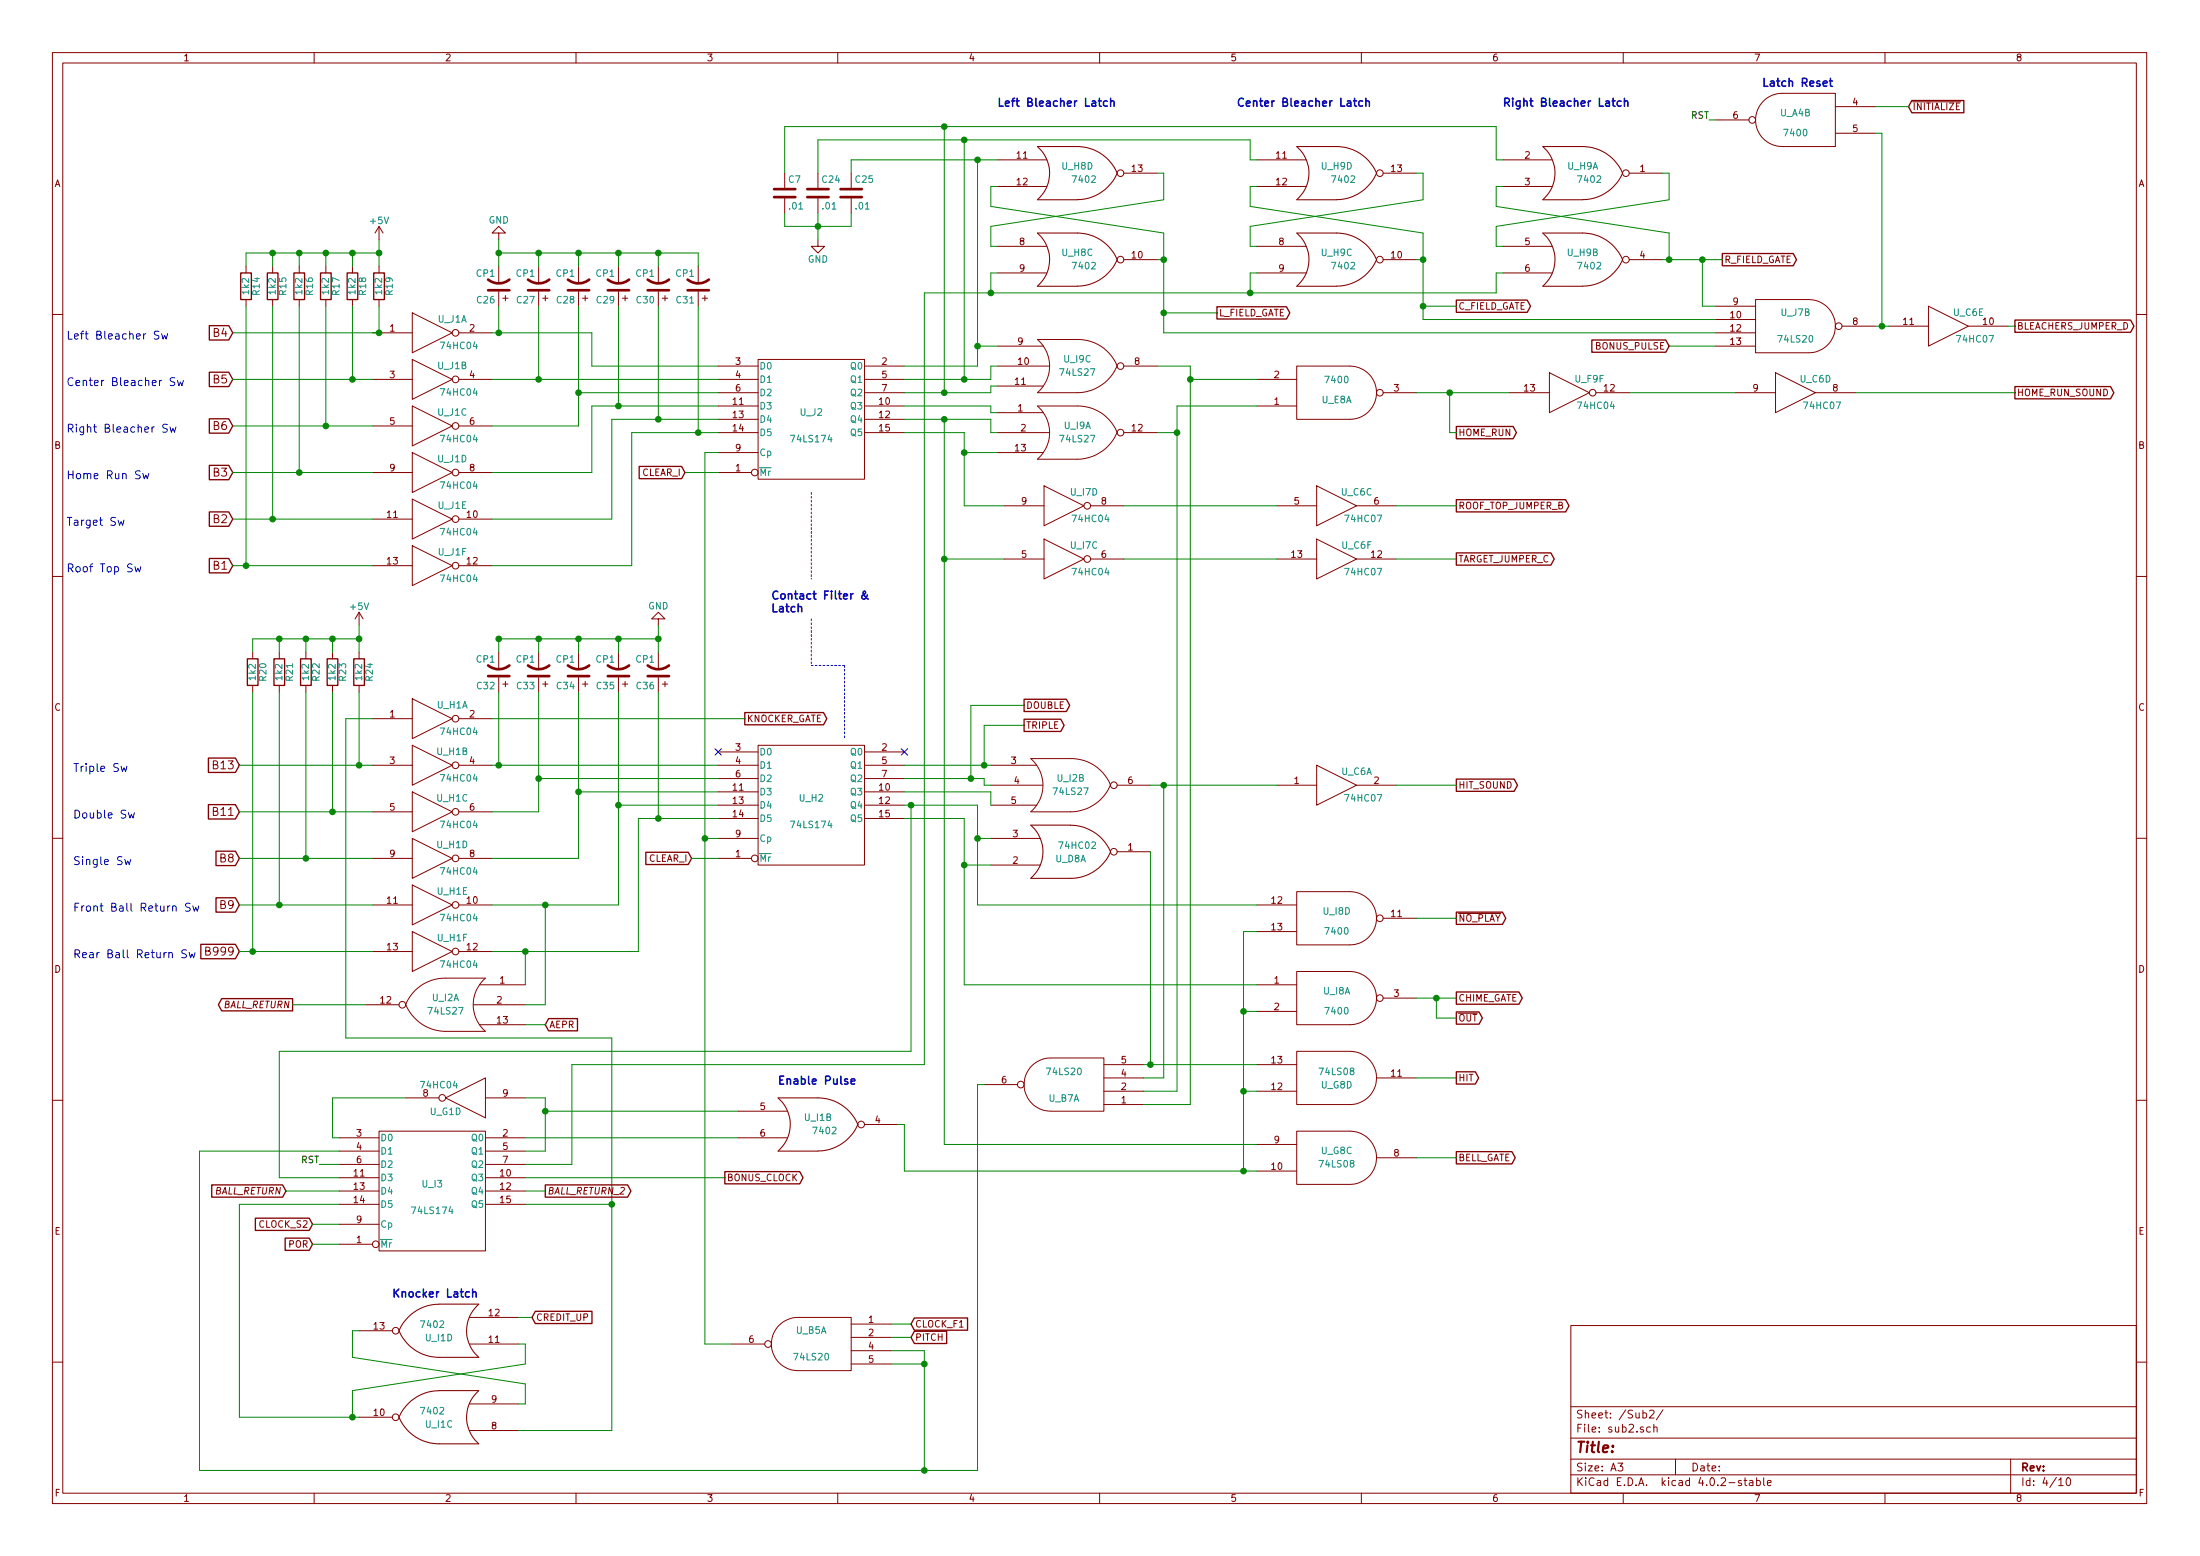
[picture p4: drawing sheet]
EESchema Schematic File Version 2
LIBS:power
LIBS:device
LIBS:transistors
LIBS:conn
LIBS:linear
LIBS:regul
LIBS:74xx
LIBS:cmos4000
LIBS:adc-dac
LIBS:memory
LIBS:xilinx
LIBS:microcontrollers
LIBS:dsp
LIBS:microchip
LIBS:analog_switches
LIBS:motorola
LIBS:texas
LIBS:intel
LIBS:audio
LIBS:interface
LIBS:digital-audio
LIBS:philips
LIBS:display
LIBS:cypress
LIBS:siliconi
LIBS:opto
LIBS:atmel
LIBS:contrib
LIBS:valves
LIBS:BigLogic
LIBS:Logic-cache
EELAYER 25 0
EELAYER END
$Descr A3 16535 11693
encoding utf-8
Sheet 4 10
Title ""
Date ""
Rev ""
Comp ""
Comment1 ""
Comment2 ""
Comment3 ""
Comment4 ""
$EndDescr
$Comp
L 74HC04 U_J1
U 1 1
P 3250 2500
F 0 "U_J1" H 3400 2600 50  0000 C CNN
F 1 "74HC04" H 3450 2400 50  0000 C CNN
F 2 "" H 3250 2500 50  0001 C CNN
F 3 "" H 3250 2500 50  0000 C CNN
	1    3250 2500
	1    0    0    -1  
$EndComp
$Comp
L 74HC04 U_J1
U 2 1
P 3250 2850
F 0 "U_J1" H 3400 2950 50  0000 C CNN
F 1 "74HC04" H 3450 2750 50  0000 C CNN
F 2 "" H 3250 2850 50  0001 C CNN
F 3 "" H 3250 2850 50  0000 C CNN
	2    3250 2850
	1    0    0    -1  
$EndComp
$Comp
L 74HC04 U_J1
U 3 1
P 3250 3200
F 0 "U_J1" H 3400 3300 50  0000 C CNN
F 1 "74HC04" H 3450 3100 50  0000 C CNN
F 2 "" H 3250 3200 50  0001 C CNN
F 3 "" H 3250 3200 50  0000 C CNN
	3    3250 3200
	1    0    0    -1  
$EndComp
$Comp
L 74HC04 U_J1
U 4 1
P 3250 3550
F 0 "U_J1" H 3400 3650 50  0000 C CNN
F 1 "74HC04" H 3450 3450 50  0000 C CNN
F 2 "" H 3250 3550 50  0001 C CNN
F 3 "" H 3250 3550 50  0000 C CNN
	4    3250 3550
	1    0    0    -1  
$EndComp
$Comp
L 74HC04 U_J1
U 5 1
P 3250 3900
F 0 "U_J1" H 3400 4000 50  0000 C CNN
F 1 "74HC04" H 3450 3800 50  0000 C CNN
F 2 "" H 3250 3900 50  0001 C CNN
F 3 "" H 3250 3900 50  0000 C CNN
	5    3250 3900
	1    0    0    -1  
$EndComp
$Comp
L 74HC04 U_J1
U 6 1
P 3250 4250
F 0 "U_J1" H 3400 4350 50  0000 C CNN
F 1 "74HC04" H 3450 4150 50  0000 C CNN
F 2 "" H 3250 4250 50  0001 C CNN
F 3 "" H 3250 4250 50  0000 C CNN
	6    3250 4250
	1    0    0    -1  
$EndComp
$Comp
L R R19
U 1 1
P 2850 2150
F 0 "R19" V 2930 2150 50  0000 C CNN
F 1 "1k2" V 2850 2150 50  0000 C CNN
F 2 "" V 2780 2150 50  0001 C CNN
F 3 "" H 2850 2150 50  0000 C CNN
	1    2850 2150
	1    0    0    1   
$EndComp
$Comp
L R R18
U 1 1
P 2650 2150
F 0 "R18" V 2730 2150 50  0000 C CNN
F 1 "1k2" V 2650 2150 50  0000 C CNN
F 2 "" V 2580 2150 50  0001 C CNN
F 3 "" H 2650 2150 50  0000 C CNN
	1    2650 2150
	1    0    0    1   
$EndComp
$Comp
L R R17
U 1 1
P 2450 2150
F 0 "R17" V 2530 2150 50  0000 C CNN
F 1 "1k2" V 2450 2150 50  0000 C CNN
F 2 "" V 2380 2150 50  0001 C CNN
F 3 "" H 2450 2150 50  0000 C CNN
	1    2450 2150
	1    0    0    1   
$EndComp
$Comp
L +5V #PWR024
U 1 1
P 2850 1800
F 0 "#PWR024" H 2850 1650 50  0001 C CNN
F 1 "+5V" H 2850 1940 50  0000 C CNN
F 2 "" H 2850 1800 50  0000 C CNN
F 3 "" H 2850 1800 50  0000 C CNN
	1    2850 1800
	1    0    0    -1  
$EndComp
$Comp
L R R16
U 1 1
P 2250 2150
F 0 "R16" V 2330 2150 50  0000 C CNN
F 1 "1k2" V 2250 2150 50  0000 C CNN
F 2 "" V 2180 2150 50  0001 C CNN
F 3 "" H 2250 2150 50  0000 C CNN
	1    2250 2150
	1    0    0    1   
$EndComp
$Comp
L R R15
U 1 1
P 2050 2150
F 0 "R15" V 2130 2150 50  0000 C CNN
F 1 "1k2" V 2050 2150 50  0000 C CNN
F 2 "" V 1980 2150 50  0001 C CNN
F 3 "" H 2050 2150 50  0000 C CNN
	1    2050 2150
	1    0    0    1   
$EndComp
$Comp
L R R14
U 1 1
P 1850 2150
F 0 "R14" V 1930 2150 50  0000 C CNN
F 1 "1k2" V 1850 2150 50  0000 C CNN
F 2 "" V 1780 2150 50  0001 C CNN
F 3 "" H 1850 2150 50  0000 C CNN
	1    1850 2150
	1    0    0    1   
$EndComp
Text Notes 500  2550 0    60   ~ 0
Left Bleacher Sw
Text GLabel 1750 2500 0    60   Input ~ 0
B4
Text GLabel 1750 2850 0    60   Input ~ 0
B5
Text GLabel 1750 3200 0    60   Input ~ 0
B6
Text GLabel 1750 3550 0    60   Input ~ 0
B3
Text GLabel 1750 3900 0    60   Input ~ 0
B2
Text GLabel 1750 4250 0    60   Input ~ 0
B1
Text Notes 500  2900 0    60   ~ 0
Center Bleacher Sw
Text Notes 500  3250 0    60   ~ 0
Right Bleacher Sw
Text Notes 500  3600 0    60   ~ 0
Home Run Sw
Text Notes 500  3950 0    60   ~ 0
Target Sw
Text Notes 500  4300 0    60   ~ 0
Roof Top Sw
$Comp
L 74LS174 U_J2
U 1 1
P 6100 3150
F 0 "U_J2" H 6100 3200 50  0000 C CNN
F 1 "74LS174" H 6100 3000 50  0000 C CNN
F 2 "" H 6100 3150 50  0001 C CNN
F 3 "" H 6100 3150 50  0000 C CNN
	1    6100 3150
	1    0    0    -1  
$EndComp
$Comp
L CP1 C26
U 1 1
P 3750 2150
F 0 "C26" H 3775 2250 50  0000 L CNN
F 1 "CP1" H 3775 2050 50  0000 L CNN
F 2 "" H 3750 2150 50  0001 C CNN
F 3 "" H 3750 2150 50  0000 C CNN
	1    3750 2150
	-1   0    0    1   
$EndComp
$Comp
L CP1 C27
U 1 1
P 4050 2150
F 0 "C27" H 4075 2250 50  0000 L CNN
F 1 "CP1" H 4075 2050 50  0000 L CNN
F 2 "" H 4050 2150 50  0001 C CNN
F 3 "" H 4050 2150 50  0000 C CNN
	1    4050 2150
	-1   0    0    1   
$EndComp
$Comp
L CP1 C28
U 1 1
P 4350 2150
F 0 "C28" H 4375 2250 50  0000 L CNN
F 1 "CP1" H 4375 2050 50  0000 L CNN
F 2 "" H 4350 2150 50  0001 C CNN
F 3 "" H 4350 2150 50  0000 C CNN
	1    4350 2150
	-1   0    0    1   
$EndComp
$Comp
L GND #PWR025
U 1 1
P 3750 1800
F 0 "#PWR025" H 3750 1550 50  0001 C CNN
F 1 "GND" H 3750 1650 50  0000 C CNN
F 2 "" H 3750 1800 50  0000 C CNN
F 3 "" H 3750 1800 50  0000 C CNN
	1    3750 1800
	-1   0    0    1   
$EndComp
$Comp
L CP1 C29
U 1 1
P 4650 2150
F 0 "C29" H 4675 2250 50  0000 L CNN
F 1 "CP1" H 4675 2050 50  0000 L CNN
F 2 "" H 4650 2150 50  0001 C CNN
F 3 "" H 4650 2150 50  0000 C CNN
	1    4650 2150
	-1   0    0    1   
$EndComp
$Comp
L CP1 C30
U 1 1
P 4950 2150
F 0 "C30" H 4975 2250 50  0000 L CNN
F 1 "CP1" H 4975 2050 50  0000 L CNN
F 2 "" H 4950 2150 50  0001 C CNN
F 3 "" H 4950 2150 50  0000 C CNN
	1    4950 2150
	-1   0    0    1   
$EndComp
$Comp
L CP1 C31
U 1 1
P 5250 2150
F 0 "C31" H 5275 2250 50  0000 L CNN
F 1 "CP1" H 5275 2050 50  0000 L CNN
F 2 "" H 5250 2150 50  0001 C CNN
F 3 "" H 5250 2150 50  0000 C CNN
	1    5250 2150
	-1   0    0    1   
$EndComp
Text GLabel 5150 3550 0    50   Input ~ 0
CLEAR_I
$Comp
L 74HC04 U_H1
U 2 1
P 3250 5750
F 0 "U_H1" H 3400 5850 50  0000 C CNN
F 1 "74HC04" H 3450 5650 50  0000 C CNN
F 2 "" H 3250 5750 50  0001 C CNN
F 3 "" H 3250 5750 50  0000 C CNN
	2    3250 5750
	1    0    0    -1  
$EndComp
$Comp
L 74HC04 U_H1
U 3 1
P 3250 6100
F 0 "U_H1" H 3400 6200 50  0000 C CNN
F 1 "74HC04" H 3450 6000 50  0000 C CNN
F 2 "" H 3250 6100 50  0001 C CNN
F 3 "" H 3250 6100 50  0000 C CNN
	3    3250 6100
	1    0    0    -1  
$EndComp
$Comp
L 74HC04 U_H1
U 4 1
P 3250 6450
F 0 "U_H1" H 3400 6550 50  0000 C CNN
F 1 "74HC04" H 3450 6350 50  0000 C CNN
F 2 "" H 3250 6450 50  0001 C CNN
F 3 "" H 3250 6450 50  0000 C CNN
	4    3250 6450
	1    0    0    -1  
$EndComp
$Comp
L 74HC04 U_H1
U 5 1
P 3250 6800
F 0 "U_H1" H 3400 6900 50  0000 C CNN
F 1 "74HC04" H 3450 6700 50  0000 C CNN
F 2 "" H 3250 6800 50  0001 C CNN
F 3 "" H 3250 6800 50  0000 C CNN
	5    3250 6800
	1    0    0    -1  
$EndComp
$Comp
L 74HC04 U_H1
U 6 1
P 3250 7150
F 0 "U_H1" H 3400 7250 50  0000 C CNN
F 1 "74HC04" H 3450 7050 50  0000 C CNN
F 2 "" H 3250 7150 50  0001 C CNN
F 3 "" H 3250 7150 50  0000 C CNN
	6    3250 7150
	1    0    0    -1  
$EndComp
$Comp
L R R24
U 1 1
P 2700 5050
F 0 "R24" V 2780 5050 50  0000 C CNN
F 1 "1k2" V 2700 5050 50  0000 C CNN
F 2 "" V 2630 5050 50  0001 C CNN
F 3 "" H 2700 5050 50  0000 C CNN
	1    2700 5050
	1    0    0    1   
$EndComp
$Comp
L R R23
U 1 1
P 2500 5050
F 0 "R23" V 2580 5050 50  0000 C CNN
F 1 "1k2" V 2500 5050 50  0000 C CNN
F 2 "" V 2430 5050 50  0001 C CNN
F 3 "" H 2500 5050 50  0000 C CNN
	1    2500 5050
	1    0    0    1   
$EndComp
$Comp
L +5V #PWR026
U 1 1
P 2700 4700
F 0 "#PWR026" H 2700 4550 50  0001 C CNN
F 1 "+5V" H 2700 4840 50  0000 C CNN
F 2 "" H 2700 4700 50  0000 C CNN
F 3 "" H 2700 4700 50  0000 C CNN
	1    2700 4700
	1    0    0    -1  
$EndComp
$Comp
L R R22
U 1 1
P 2300 5050
F 0 "R22" V 2380 5050 50  0000 C CNN
F 1 "1k2" V 2300 5050 50  0000 C CNN
F 2 "" V 2230 5050 50  0001 C CNN
F 3 "" H 2300 5050 50  0000 C CNN
	1    2300 5050
	1    0    0    1   
$EndComp
$Comp
L R R21
U 1 1
P 2100 5050
F 0 "R21" V 2180 5050 50  0000 C CNN
F 1 "1k2" V 2100 5050 50  0000 C CNN
F 2 "" V 2030 5050 50  0001 C CNN
F 3 "" H 2100 5050 50  0000 C CNN
	1    2100 5050
	1    0    0    1   
$EndComp
$Comp
L R R20
U 1 1
P 1900 5050
F 0 "R20" V 1980 5050 50  0000 C CNN
F 1 "1k2" V 1900 5050 50  0000 C CNN
F 2 "" V 1830 5050 50  0001 C CNN
F 3 "" H 1900 5050 50  0000 C CNN
	1    1900 5050
	1    0    0    1   
$EndComp
Text Notes 550  5800 0    60   ~ 0
Triple Sw
Text GLabel 1800 5750 0    60   Input ~ 0
B13
Text GLabel 1800 6100 0    60   Input ~ 0
B11
Text GLabel 1800 6450 0    60   Input ~ 0
B8
Text GLabel 1800 6800 0    60   Input ~ 0
B9
Text GLabel 1800 7150 0    60   Input ~ 0
B999
Text Notes 550  6150 0    60   ~ 0
Double Sw
Text Notes 550  6500 0    60   ~ 0
Single Sw
Text Notes 550  6850 0    60   ~ 0
Front Ball Return Sw
Text Notes 550  7200 0    60   ~ 0
Rear Ball Return Sw
$Comp
L 74LS174 U_H2
U 1 1
P 6100 6050
F 0 "U_H2" H 6100 6100 50  0000 C CNN
F 1 "74LS174" H 6100 5900 50  0000 C CNN
F 2 "" H 6100 6050 50  0001 C CNN
F 3 "" H 6100 6050 50  0000 C CNN
	1    6100 6050
	1    0    0    -1  
$EndComp
$Comp
L CP1 C32
U 1 1
P 3750 5050
F 0 "C32" H 3775 5150 50  0000 L CNN
F 1 "CP1" H 3775 4950 50  0000 L CNN
F 2 "" H 3750 5050 50  0001 C CNN
F 3 "" H 3750 5050 50  0000 C CNN
	1    3750 5050
	-1   0    0    1   
$EndComp
$Comp
L CP1 C33
U 1 1
P 4050 5050
F 0 "C33" H 4075 5150 50  0000 L CNN
F 1 "CP1" H 4075 4950 50  0000 L CNN
F 2 "" H 4050 5050 50  0001 C CNN
F 3 "" H 4050 5050 50  0000 C CNN
	1    4050 5050
	-1   0    0    1   
$EndComp
$Comp
L GND #PWR027
U 1 1
P 4950 4700
F 0 "#PWR027" H 4950 4450 50  0001 C CNN
F 1 "GND" H 4950 4550 50  0000 C CNN
F 2 "" H 4950 4700 50  0000 C CNN
F 3 "" H 4950 4700 50  0000 C CNN
	1    4950 4700
	-1   0    0    1   
$EndComp
$Comp
L CP1 C34
U 1 1
P 4350 5050
F 0 "C34" H 4375 5150 50  0000 L CNN
F 1 "CP1" H 4375 4950 50  0000 L CNN
F 2 "" H 4350 5050 50  0001 C CNN
F 3 "" H 4350 5050 50  0000 C CNN
	1    4350 5050
	-1   0    0    1   
$EndComp
$Comp
L CP1 C35
U 1 1
P 4650 5050
F 0 "C35" H 4675 5150 50  0000 L CNN
F 1 "CP1" H 4675 4950 50  0000 L CNN
F 2 "" H 4650 5050 50  0001 C CNN
F 3 "" H 4650 5050 50  0000 C CNN
	1    4650 5050
	-1   0    0    1   
$EndComp
$Comp
L CP1 C36
U 1 1
P 4950 5050
F 0 "C36" H 4975 5150 50  0000 L CNN
F 1 "CP1" H 4975 4950 50  0000 L CNN
F 2 "" H 4950 5050 50  0001 C CNN
F 3 "" H 4950 5050 50  0000 C CNN
	1    4950 5050
	-1   0    0    1   
$EndComp
Text GLabel 5200 6450 0    50   Input ~ 0
CLEAR_I
$Comp
L 74HC04 U_H1
U 1 1
P 3250 5400
F 0 "U_H1" H 3400 5500 50  0000 C CNN
F 1 "74HC04" H 3450 5300 50  0000 C CNN
F 2 "" H 3250 5400 50  0001 C CNN
F 3 "" H 3250 5400 50  0000 C CNN
	1    3250 5400
	1    0    0    -1  
$EndComp
NoConn ~ 5400 5650
NoConn ~ 6800 5650
$Comp
L 74LS174 U_I3
U 1 1
P 3250 8950
F 0 "U_I3" H 3250 9000 50  0000 C CNN
F 1 "74LS174" H 3250 8800 50  0000 C CNN
F 2 "" H 3250 8950 50  0001 C CNN
F 3 "" H 3250 8950 50  0000 C CNN
	1    3250 8950
	1    0    0    -1  
$EndComp
$Comp
L 7402 U_I1
U 4 1
P 3300 10000
F 0 "U_I1" H 3300 10050 50  0000 C CNN
F 1 "7402" H 3350 9950 50  0000 C CNN
F 2 "" H 3300 10000 50  0001 C CNN
F 3 "" H 3300 10000 50  0000 C CNN
	4    3300 10000
	-1   0    0    1   
$EndComp
$Comp
L 7402 U_I1
U 3 1
P 3300 10650
F 0 "U_I1" H 3300 10700 50  0000 C CNN
F 1 "7402" H 3350 10600 50  0000 C CNN
F 2 "" H 3300 10650 50  0001 C CNN
F 3 "" H 3300 10650 50  0000 C CNN
	3    3300 10650
	-1   0    0    1   
$EndComp
$Comp
L 7402 U_H8
U 4 1
P 8100 1300
F 0 "U_H8" H 8100 1350 50  0000 C CNN
F 1 "7402" H 8150 1250 50  0000 C CNN
F 2 "" H 8100 1300 50  0001 C CNN
F 3 "" H 8100 1300 50  0000 C CNN
	4    8100 1300
	1    0    0    -1  
$EndComp
$Comp
L 7402 U_H8
U 3 1
P 8100 1950
F 0 "U_H8" H 8100 2000 50  0000 C CNN
F 1 "7402" H 8150 1900 50  0000 C CNN
F 2 "" H 8100 1950 50  0001 C CNN
F 3 "" H 8100 1950 50  0000 C CNN
	3    8100 1950
	1    0    0    -1  
$EndComp
$Comp
L 7402 U_H9
U 4 1
P 10050 1300
F 0 "U_H9" H 10050 1350 50  0000 C CNN
F 1 "7402" H 10100 1250 50  0000 C CNN
F 2 "" H 10050 1300 50  0001 C CNN
F 3 "" H 10050 1300 50  0000 C CNN
	4    10050 1300
	1    0    0    -1  
$EndComp
$Comp
L 7402 U_H9
U 1 1
P 11900 1300
F 0 "U_H9" H 11900 1350 50  0000 C CNN
F 1 "7402" H 11950 1250 50  0000 C CNN
F 2 "" H 11900 1300 50  0001 C CNN
F 3 "" H 11900 1300 50  0000 C CNN
	1    11900 1300
	1    0    0    -1  
$EndComp
$Comp
L 7402 U_H9
U 2 1
P 11900 1950
F 0 "U_H9" H 11900 2000 50  0000 C CNN
F 1 "7402" H 11950 1900 50  0000 C CNN
F 2 "" H 11900 1950 50  0001 C CNN
F 3 "" H 11900 1950 50  0000 C CNN
	2    11900 1950
	1    0    0    -1  
$EndComp
$Comp
L 7400 U_A4
U 2 1
P 13500 900
F 0 "U_A4" H 13500 950 50  0000 C CNN
F 1 "7400" H 13500 800 50  0000 C CNN
F 2 "Housings_DIP:DIP-14_W7.62mm" H 13500 900 50  0001 C CNN
F 3 "" H 13500 900 50  0000 C CNN
	2    13500 900 
	-1   0    0    -1  
$EndComp
$Comp
L 7400 U_I8
U 4 1
P 10050 6900
F 0 "U_I8" H 10050 6950 50  0000 C CNN
F 1 "7400" H 10050 6800 50  0000 C CNN
F 2 "" H 10050 6900 50  0001 C CNN
F 3 "" H 10050 6900 50  0000 C CNN
	4    10050 6900
	1    0    0    -1  
$EndComp
$Comp
L 74LS08 U_G8
U 4 1
P 10050 8100
F 0 "U_G8" H 10050 8150 50  0000 C CNN
F 1 "74LS08" H 10050 8050 50  0000 C CNN
F 2 "" H 10050 8100 50  0001 C CNN
F 3 "" H 10050 8100 50  0000 C CNN
	4    10050 8100
	1    0    0    1   
$EndComp
$Comp
L 74LS08 U_G8
U 3 1
P 10050 8700
F 0 "U_G8" H 10050 8750 50  0000 C CNN
F 1 "74LS08" H 10050 8650 50  0000 C CNN
F 2 "" H 10050 8700 50  0001 C CNN
F 3 "" H 10050 8700 50  0000 C CNN
	3    10050 8700
	1    0    0    -1  
$EndComp
$Comp
L 7400 U_I8
U 1 1
P 10050 7500
F 0 "U_I8" H 10050 7550 50  0000 C CNN
F 1 "7400" H 10050 7400 50  0000 C CNN
F 2 "" H 10050 7500 50  0001 C CNN
F 3 "" H 10050 7500 50  0000 C CNN
	1    10050 7500
	1    0    0    -1  
$EndComp
$Comp
L 74HC04 U_G1
U 4 1
P 3500 8250
F 0 "U_G1" H 3650 8350 50  0000 C CNN
F 1 "74HC04" H 3700 8150 50  0000 C CNN
F 2 "" H 3500 8250 50  0001 C CNN
F 3 "" H 3500 8250 50  0000 C CNN
	4    3500 8250
	-1   0    0    1   
$EndComp
$Comp
L 74HC02 U_I1
U 2 1
P 6150 8450
F 0 "U_I1" H 6150 8500 50  0000 C CNN
F 1 "7402" H 6200 8400 50  0000 C CNN
F 2 "" H 6150 8450 50  0001 C CNN
F 3 "" H 6150 8450 50  0000 C CNN
	2    6150 8450
	1    0    0    -1  
$EndComp
$Comp
L 74HC02 U_D8
U 1 1
P 8050 6400
F 0 "U_D8" H 8050 6450 50  0000 C CNN
F 1 "74HC02" H 8100 6350 50  0000 C CNN
F 2 "Housings_DIP:DIP-14_W7.62mm" H 8050 6400 50  0001 C CNN
F 3 "" H 8050 6400 50  0000 C CNN
	1    8050 6400
	1    0    0    1   
$EndComp
$Comp
L 74HC04 U_I7
U 4 1
P 8000 3800
F 0 "U_I7" H 8150 3900 50  0000 C CNN
F 1 "74HC04" H 8200 3700 50  0000 C CNN
F 2 "" H 8000 3800 50  0001 C CNN
F 3 "" H 8000 3800 50  0000 C CNN
	4    8000 3800
	1    0    0    -1  
$EndComp
$Comp
L 74HC04 U_I7
U 3 1
P 8000 4200
F 0 "U_I7" H 8150 4300 50  0000 C CNN
F 1 "74HC04" H 8200 4100 50  0000 C CNN
F 2 "" H 8000 4200 50  0001 C CNN
F 3 "" H 8000 4200 50  0000 C CNN
	3    8000 4200
	1    0    0    -1  
$EndComp
$Comp
L 74HC07 U_C6
U 1 1
P 10050 5900
F 0 "U_C6" H 10200 6000 50  0000 C CNN
F 1 "74HC07" H 10250 5800 50  0000 C CNN
F 2 "Housings_DIP:DIP-14_W7.62mm" H 10050 5900 50  0001 C CNN
F 3 "" H 10050 5900 50  0000 C CNN
	1    10050 5900
	1    0    0    -1  
$EndComp
$Comp
L 74HC07 U_C6
U 3 1
P 10050 3800
F 0 "U_C6" H 10200 3900 50  0000 C CNN
F 1 "74HC07" H 10250 3700 50  0000 C CNN
F 2 "Housings_DIP:DIP-14_W7.62mm" H 10050 3800 50  0001 C CNN
F 3 "" H 10050 3800 50  0000 C CNN
	3    10050 3800
	1    0    0    -1  
$EndComp
$Comp
L 74HC07 U_C6
U 6 1
P 10050 4200
F 0 "U_C6" H 10200 4300 50  0000 C CNN
F 1 "74HC07" H 10250 4100 50  0000 C CNN
F 2 "Housings_DIP:DIP-14_W7.62mm" H 10050 4200 50  0001 C CNN
F 3 "" H 10050 4200 50  0000 C CNN
	6    10050 4200
	1    0    0    -1  
$EndComp
$Comp
L 74LS27 U_I9
U 3 1
P 8100 2750
F 0 "U_I9" H 8100 2800 50  0000 C CNN
F 1 "74LS27" H 8100 2700 50  0000 C CNN
F 2 "" H 8100 2750 50  0001 C CNN
F 3 "" H 8100 2750 50  0000 C CNN
	3    8100 2750
	1    0    0    -1  
$EndComp
$Comp
L 74LS27 U_I9
U 1 1
P 8100 3250
F 0 "U_I9" H 8100 3300 50  0000 C CNN
F 1 "74LS27" H 8100 3200 50  0000 C CNN
F 2 "" H 8100 3250 50  0001 C CNN
F 3 "" H 8100 3250 50  0000 C CNN
	1    8100 3250
	1    0    0    -1  
$EndComp
$Comp
L 7402 U_H9
U 3 1
P 10050 1950
F 0 "U_H9" H 10050 2000 50  0000 C CNN
F 1 "7402" H 10100 1900 50  0000 C CNN
F 2 "" H 10050 1950 50  0001 C CNN
F 3 "" H 10050 1950 50  0000 C CNN
	3    10050 1950
	1    0    0    -1  
$EndComp
$Comp
L 7400 U_E8
U 1 1
P 10050 2950
F 0 "U_E8" H 10050 3000 50  0000 C CNN
F 1 "7400" H 10050 2850 50  0000 C CNN
F 2 "" H 10050 2950 50  0001 C CNN
F 3 "" H 10050 2950 50  0000 C CNN
	1    10050 2950
	1    0    0    1   
$EndComp
$Comp
L 74HC04 U_F9
U 6 1
P 11800 2950
F 0 "U_F9" H 11950 3050 50  0000 C CNN
F 1 "74HC04" H 12000 2850 50  0000 C CNN
F 2 "" H 11800 2950 50  0001 C CNN
F 3 "" H 11800 2950 50  0000 C CNN
	6    11800 2950
	1    0    0    -1  
$EndComp
$Comp
L 74HC07 U_C6
U 4 1
P 13500 2950
F 0 "U_C6" H 13650 3050 50  0000 C CNN
F 1 "74HC07" H 13700 2850 50  0000 C CNN
F 2 "Housings_DIP:DIP-14_W7.62mm" H 13500 2950 50  0001 C CNN
F 3 "" H 13500 2950 50  0000 C CNN
	4    13500 2950
	1    0    0    -1  
$EndComp
$Comp
L 74LS20 U_J7
U 2 1
P 13500 2450
F 0 "U_J7" H 13500 2550 50  0000 C CNN
F 1 "74LS20" H 13500 2350 50  0000 C CNN
F 2 "" H 13500 2450 50  0001 C CNN
F 3 "" H 13500 2450 50  0000 C CNN
	2    13500 2450
	1    0    0    -1  
$EndComp
$Comp
L 74HC07 U_C6
U 5 1
P 14650 2450
F 0 "U_C6" H 14800 2550 50  0000 C CNN
F 1 "74HC07" H 14850 2350 50  0000 C CNN
F 2 "Housings_DIP:DIP-14_W7.62mm" H 14650 2450 50  0001 C CNN
F 3 "" H 14650 2450 50  0000 C CNN
	5    14650 2450
	1    0    0    -1  
$EndComp
$Comp
L 74LS27 U_I2
U 2 1
P 8050 5900
F 0 "U_I2" H 8050 5950 50  0000 C CNN
F 1 "74LS27" H 8050 5850 50  0000 C CNN
F 2 "" H 8050 5900 50  0001 C CNN
F 3 "" H 8050 5900 50  0000 C CNN
	2    8050 5900
	1    0    0    -1  
$EndComp
$Comp
L C C7
U 1 1
P 5900 1450
F 0 "C7" H 5925 1550 50  0000 L CNN
F 1 ".01" H 5925 1350 50  0000 L CNN
F 2 "" H 5938 1300 50  0001 C CNN
F 3 "" H 5900 1450 50  0000 C CNN
	1    5900 1450
	1    0    0    -1  
$EndComp
$Comp
L C C24
U 1 1
P 6150 1450
F 0 "C24" H 6175 1550 50  0000 L CNN
F 1 ".01" H 6175 1350 50  0000 L CNN
F 2 "" H 6188 1300 50  0001 C CNN
F 3 "" H 6150 1450 50  0000 C CNN
	1    6150 1450
	1    0    0    -1  
$EndComp
$Comp
L C C25
U 1 1
P 6400 1450
F 0 "C25" H 6425 1550 50  0000 L CNN
F 1 ".01" H 6425 1350 50  0000 L CNN
F 2 "" H 6438 1300 50  0001 C CNN
F 3 "" H 6400 1450 50  0000 C CNN
	1    6400 1450
	1    0    0    -1  
$EndComp
$Comp
L GND #PWR028
U 1 1
P 6150 1800
F 0 "#PWR028" H 6150 1550 50  0001 C CNN
F 1 "GND" H 6150 1650 50  0000 C CNN
F 2 "" H 6150 1800 50  0000 C CNN
F 3 "" H 6150 1800 50  0000 C CNN
	1    6150 1800
	1    0    0    -1  
$EndComp
Text GLabel 12950 1950 2    50   Output ~ 0
R_FIELD_GATE
Text GLabel 10950 2300 2    50   Output ~ 0
C_FIELD_GATE
Text GLabel 9150 2350 2    50   Output ~ 0
L_FIELD_GATE
Text Notes 7500 800  0    60   ~ 12
Left Bleacher Latch
Text Notes 9300 800  0    60   ~ 12
Center Bleacher Latch
Text Notes 11300 800  0    60   ~ 12
Right Bleacher Latch
Text Notes 13250 650  0    60   ~ 12
Latch Reset
Text GLabel 10950 3250 2    50   Output ~ 0
HOME_RUN
Text GLabel 15150 2950 2    50   Output ~ 0
HOME_RUN_SOUND
Text GLabel 10950 3800 2    50   Output ~ 0
ROOF_TOP_JUMPER_B
Text GLabel 10950 4200 2    50   Output ~ 0
TARGET_JUMPER_C
Text GLabel 12550 2600 0    50   Input ~ 0
BONUS_PULSE
Text GLabel 14350 800  2    50   Input ~ 0
~INITIALIZE
Text GLabel 15150 2450 2    50   Output ~ 0
BLEACHERS_JUMPER_D
Text GLabel 5600 5400 2    50   Output ~ 0
KNOCKER_GATE
Text Notes 5800 4600 0    60   ~ 12
Contact Filter &\nLatch
Text GLabel 7700 5450 2    50   Output ~ 0
TRIPLE
Text GLabel 7700 5300 2    50   Output ~ 0
DOUBLE
$Comp
L 74LS20 U_B7
U 1 1
P 8000 8150
F 0 "U_B7" H 8000 8250 50  0000 C CNN
F 1 "74LS20" H 8000 8050 50  0000 C CNN
F 2 "Housings_DIP:DIP-14_W7.62mm" H 8000 8150 50  0001 C CNN
F 3 "" H 8000 8150 50  0000 C CNN
	1    8000 8150
	-1   0    0    1   
$EndComp
$Comp
L 74LS20 U_B5
U 1 1
P 6100 10100
F 0 "U_B5" H 6100 10200 50  0000 C CNN
F 1 "74LS20" H 6100 10000 50  0000 C CNN
F 2 "Housings_DIP:DIP-14_W7.62mm" H 6100 10100 50  0001 C CNN
F 3 "" H 6100 10100 50  0000 C CNN
	1    6100 10100
	-1   0    0    -1  
$EndComp
Text GLabel 10950 5900 2    50   Output ~ 0
HIT_SOUND
Text GLabel 10950 6900 2    50   Output ~ 0
~NO_PLAY
Text GLabel 10950 7500 2    50   Output ~ 0
CHIME_GATE
Text GLabel 10950 7650 2    50   Output ~ 0
~OUT
Text GLabel 10950 8100 2    50   Output ~ 0
HIT
Text GLabel 10950 8700 2    50   Output ~ 0
BELL_GATE
$Comp
L 74LS27 U_I2
U 1 1
P 3350 7550
F 0 "U_I2" H 3350 7600 50  0000 C CNN
F 1 "74LS27" H 3350 7500 50  0000 C CNN
F 2 "" H 3350 7550 50  0001 C CNN
F 3 "" H 3350 7550 50  0000 C CNN
	1    3350 7550
	-1   0    0    -1  
$EndComp
Text GLabel 4000 9900 2    50   Input ~ 0
CREDIT_UP
Text GLabel 5450 8850 2    50   Output ~ 0
BONUS_CLOCK
Text Notes 2950 9750 0    60   ~ 12
Knocker Latch
Text GLabel 2350 9350 0    50   Input ~ 0
POR
Text GLabel 2350 9200 0    50   Input ~ 0
CLOCK_S2
Text Notes 5850 8150 0    60   ~ 12
Enable Pulse
Text GLabel 6850 9950 2    50   Input ~ 0
CLOCK_F1
Text GLabel 6850 10050 2    50   Input ~ 0
PITCH
Wire Wire Line
	2850 1800 2850 2000
Wire Wire Line
	2650 1900 2650 2000
Wire Wire Line
	1850 1900 2850 1900
Connection ~ 2850 1900
Wire Wire Line
	2450 1900 2450 2000
Connection ~ 2650 1900
Wire Wire Line
	1750 2500 2850 2500
Wire Wire Line
	2850 2500 2850 2300
Wire Wire Line
	2650 2300 2650 2850
Wire Wire Line
	1750 2850 2800 2850
Wire Wire Line
	1750 3200 2800 3200
Wire Wire Line
	2050 2000 2050 1900
Connection ~ 2250 1900
Wire Wire Line
	1850 1900 1850 2000
Connection ~ 2050 1900
Wire Wire Line
	1750 4250 2800 4250
Wire Wire Line
	1750 3900 2800 3900
Wire Wire Line
	1750 3550 2800 3550
Connection ~ 2850 2500
Connection ~ 2650 2850
Wire Wire Line
	2450 2300 2450 3200
Connection ~ 2450 3200
Wire Wire Line
	3750 1800 3750 2000
Wire Wire Line
	4050 2000 4050 1900
Wire Wire Line
	3750 1900 5250 1900
Connection ~ 3750 1900
Wire Wire Line
	4350 1900 4350 2000
Connection ~ 4050 1900
Wire Wire Line
	4950 2000 4950 1900
Connection ~ 4650 1900
Wire Wire Line
	5250 1900 5250 2000
Connection ~ 4950 1900
Connection ~ 4350 1900
Wire Wire Line
	4650 2000 4650 1900
Wire Wire Line
	3700 2500 4450 2500
Wire Wire Line
	4450 2500 4450 2750
Wire Wire Line
	4450 2750 5400 2750
Wire Wire Line
	3700 2850 5400 2850
Wire Wire Line
	4350 2950 5400 2950
Wire Wire Line
	4350 3200 3700 3200
Wire Wire Line
	3700 3550 4450 3550
Wire Wire Line
	4450 3550 4450 3050
Wire Wire Line
	4450 3050 5400 3050
Wire Wire Line
	4600 3150 5400 3150
Wire Wire Line
	4600 3150 4600 3900
Wire Wire Line
	4600 3900 3700 3900
Wire Wire Line
	3700 4250 4750 4250
Wire Wire Line
	4750 4250 4750 3250
Wire Wire Line
	4750 3250 5400 3250
Wire Wire Line
	3750 2300 3750 2500
Connection ~ 3750 2500
Wire Wire Line
	4050 2300 4050 2850
Connection ~ 4050 2850
Wire Wire Line
	4350 2300 4350 3200
Wire Wire Line
	4650 2300 4650 3050
Connection ~ 4650 3050
Wire Wire Line
	4950 2300 4950 3150
Connection ~ 4950 3150
Wire Wire Line
	5250 2300 5250 3250
Connection ~ 5250 3250
Wire Wire Line
	5150 3550 5400 3550
Wire Wire Line
	2250 2300 2250 3550
Connection ~ 2250 3550
Wire Wire Line
	2050 2300 2050 3900
Connection ~ 2050 3900
Wire Wire Line
	1850 2300 1850 4250
Connection ~ 1850 4250
Connection ~ 2450 1900
Wire Wire Line
	2250 2000 2250 1900
Connection ~ 4350 2950
Wire Wire Line
	2700 4700 2700 4900
Wire Wire Line
	1900 4800 2700 4800
Wire Wire Line
	2500 4800 2500 4900
Connection ~ 2700 4800
Wire Wire Line
	2700 5200 2700 5750
Wire Wire Line
	1800 5750 2800 5750
Wire Wire Line
	1800 6100 2800 6100
Wire Wire Line
	2100 4900 2100 4800
Connection ~ 2300 4800
Wire Wire Line
	1900 4800 1900 4900
Connection ~ 2100 4800
Wire Wire Line
	1800 7150 2800 7150
Wire Wire Line
	1800 6800 2800 6800
Wire Wire Line
	1800 6450 2800 6450
Connection ~ 2700 5750
Wire Wire Line
	2500 5200 2500 6100
Connection ~ 2500 6100
Wire Wire Line
	3750 4900 3750 4800
Wire Wire Line
	4050 4800 4050 4900
Connection ~ 3750 4800
Wire Wire Line
	4650 4800 4650 4900
Connection ~ 4350 4800
Wire Wire Line
	4950 4700 4950 4900
Connection ~ 4650 4800
Connection ~ 4050 4800
Wire Wire Line
	4350 4800 4350 4900
Wire Wire Line
	3700 5400 5600 5400
Wire Wire Line
	3700 5750 5400 5750
Wire Wire Line
	4050 5850 5400 5850
Wire Wire Line
	4350 6450 3700 6450
Wire Wire Line
	4350 5200 4350 6450
Wire Wire Line
	4350 5950 5400 5950
Wire Wire Line
	4650 6050 5400 6050
Wire Wire Line
	4650 6800 4650 5200
Wire Wire Line
	3700 6800 4650 6800
Wire Wire Line
	3700 7150 4800 7150
Wire Wire Line
	4800 7150 4800 6150
Wire Wire Line
	4800 6150 5400 6150
Wire Wire Line
	5200 6450 5400 6450
Wire Wire Line
	2300 5200 2300 6450
Connection ~ 2300 6450
Wire Wire Line
	2100 5200 2100 6800
Connection ~ 2100 6800
Wire Wire Line
	1900 5200 1900 7150
Connection ~ 1900 7150
Connection ~ 2500 4800
Wire Wire Line
	2300 4900 2300 4800
Connection ~ 4950 4800
Wire Wire Line
	3750 4800 4950 4800
Wire Wire Line
	3950 10400 3950 10550
Wire Wire Line
	3950 10550 3900 10550
Wire Wire Line
	3950 10250 3950 10100
Wire Wire Line
	3950 10100 3900 10100
Wire Wire Line
	3950 10400 2650 10200
Wire Wire Line
	3950 10250 2650 10450
Wire Wire Line
	1800 10650 2700 10650
Wire Wire Line
	2650 10200 2650 10000
Wire Wire Line
	2650 10000 2700 10000
Wire Wire Line
	4000 9900 3900 9900
Wire Wire Line
	4600 10750 3900 10750
Wire Wire Line
	2650 10450 2650 10650
Wire Wire Line
	7450 1700 7450 1850
Wire Wire Line
	7450 1850 7500 1850
Wire Wire Line
	7450 1550 7450 1400
Wire Wire Line
	7450 1400 7500 1400
Wire Wire Line
	7450 1700 8750 1500
Wire Wire Line
	7450 1550 8750 1750
Wire Wire Line
	8700 1950 8750 1950
Wire Wire Line
	8750 1500 8750 1300
Wire Wire Line
	8750 1300 8700 1300
Wire Wire Line
	8750 1750 8750 2500
Wire Wire Line
	9400 1700 9400 1850
Wire Wire Line
	9400 1850 9450 1850
Wire Wire Line
	9400 1550 9400 1400
Wire Wire Line
	9400 1400 9450 1400
Wire Wire Line
	9400 1700 10700 1500
Wire Wire Line
	9400 1550 10700 1750
Wire Wire Line
	10700 1500 10700 1300
Wire Wire Line
	10700 1300 10650 1300
Wire Wire Line
	9400 1200 9450 1200
Wire Wire Line
	10700 1750 10700 2400
Wire Wire Line
	11250 1700 11250 1850
Wire Wire Line
	11250 1850 11300 1850
Wire Wire Line
	11250 1550 11250 1400
Wire Wire Line
	11250 1400 11300 1400
Wire Wire Line
	11250 1700 12550 1500
Wire Wire Line
	11250 1550 12550 1750
Wire Wire Line
	12500 1950 12950 1950
Wire Wire Line
	12550 1500 12550 1300
Wire Wire Line
	12550 1300 12500 1300
Wire Wire Line
	11250 1200 11300 1200
Wire Wire Line
	12550 1750 12550 1950
Wire Wire Line
	6800 2950 7450 2950
Wire Wire Line
	7450 2950 7450 2900
Wire Wire Line
	7450 2900 7500 2900
Wire Wire Line
	7350 2750 6800 2750
Wire Wire Line
	7350 1200 7350 2750
Wire Wire Line
	7350 2600 7500 2600
Wire Wire Line
	6800 2850 7450 2850
Wire Wire Line
	7500 3100 7450 3100
Wire Wire Line
	7450 3100 7450 3050
Wire Wire Line
	7450 3050 6800 3050
Wire Wire Line
	7450 3250 7500 3250
Wire Wire Line
	7450 3150 7450 3250
Wire Wire Line
	6800 3150 7450 3150
Wire Wire Line
	6800 3250 7250 3250
Wire Wire Line
	7250 3250 7250 3800
Wire Wire Line
	7250 3400 7500 3400
Wire Wire Line
	7500 2050 7450 2050
Wire Wire Line
	7450 2050 7450 2200
Wire Wire Line
	6950 2200 11250 2200
Wire Wire Line
	9400 2200 9400 2050
Wire Wire Line
	11250 2200 11250 2050
Wire Wire Line
	11250 2050 11300 2050
Connection ~ 9400 2200
Wire Wire Line
	9400 2050 9450 2050
Wire Wire Line
	6400 1200 7500 1200
Connection ~ 7350 2600
Wire Wire Line
	7250 2850 7250 1050
Wire Wire Line
	6150 1050 9400 1050
Wire Wire Line
	9400 1050 9400 1200
Connection ~ 7250 2850
Wire Wire Line
	7100 2950 7100 950 
Wire Wire Line
	5900 950  11250 950 
Wire Wire Line
	11250 950  11250 1200
Connection ~ 7100 2950
Wire Wire Line
	6150 1600 6150 1800
Wire Wire Line
	5900 1600 5900 1700
Wire Wire Line
	5900 1700 6400 1700
Connection ~ 6150 1700
Wire Wire Line
	6400 1700 6400 1600
Wire Wire Line
	6400 1200 6400 1300
Connection ~ 7350 1200
Wire Wire Line
	6150 1050 6150 1300
Connection ~ 7250 1050
Wire Wire Line
	5900 950  5900 1300
Connection ~ 7100 950 
Connection ~ 12550 1950
Wire Wire Line
	12800 1950 12800 2300
Wire Wire Line
	12800 2300 12900 2300
Connection ~ 12800 1950
Connection ~ 10700 1950
Wire Wire Line
	10700 2400 12900 2400
Connection ~ 8750 1950
Wire Wire Line
	8750 2500 12900 2500
Wire Wire Line
	8950 2850 9450 2850
Wire Wire Line
	8950 2750 8950 8300
Wire Wire Line
	8950 2750 8700 2750
Wire Wire Line
	9450 3050 8850 3050
Wire Wire Line
	8850 3050 8850 8200
Wire Wire Line
	8850 3250 8700 3250
Wire Wire Line
	10650 2950 11350 2950
Wire Wire Line
	12250 2950 13050 2950
Wire Wire Line
	10900 2950 10900 3250
Wire Wire Line
	10900 3250 10950 3250
Connection ~ 10900 2950
Wire Wire Line
	15150 2950 13950 2950
Wire Wire Line
	8450 3800 9600 3800
Wire Wire Line
	9600 4200 8450 4200
Wire Wire Line
	10950 3800 10500 3800
Wire Wire Line
	10500 4200 10950 4200
Connection ~ 7250 3400
Wire Wire Line
	7100 4200 7550 4200
Wire Wire Line
	12900 2600 12550 2600
Wire Wire Line
	14350 800  14100 800 
Wire Wire Line
	14100 2450 14200 2450
Wire Wire Line
	14150 2450 14150 1000
Wire Wire Line
	14150 1000 14100 1000
Connection ~ 14150 2450
Wire Wire Line
	15150 2450 15100 2450
Wire Notes Line
	6100 3700 6100 4350
Wire Notes Line
	6100 4650 6100 5000
Wire Notes Line
	6100 5000 6350 5000
Wire Notes Line
	6350 5000 6350 5550
Wire Wire Line
	6800 5750 7450 5750
Wire Wire Line
	6800 5850 7400 5850
Wire Wire Line
	7400 5850 7400 5900
Wire Wire Line
	7400 5900 7450 5900
Wire Wire Line
	6800 5950 7450 5950
Wire Wire Line
	7450 5950 7450 6050
Wire Wire Line
	6800 6050 7350 6050
Wire Wire Line
	7350 6050 7350 6800
Wire Wire Line
	7350 6300 7450 6300
Wire Wire Line
	6800 6150 7250 6150
Wire Wire Line
	7250 6150 7250 7400
Wire Wire Line
	7250 6500 7450 6500
Wire Wire Line
	7400 5750 7400 5450
Wire Wire Line
	7400 5450 7700 5450
Connection ~ 7400 5750
Wire Wire Line
	7300 5850 7300 5300
Wire Wire Line
	7300 5300 7700 5300
Connection ~ 7300 5850
Wire Wire Line
	8650 5900 9600 5900
Wire Wire Line
	10950 6900 10650 6900
Wire Wire Line
	10950 5900 10500 5900
Wire Wire Line
	10950 8700 10650 8700
Wire Wire Line
	10650 8100 10950 8100
Wire Wire Line
	10650 7500 10950 7500
Wire Wire Line
	10800 7500 10800 7650
Wire Wire Line
	10800 7650 10950 7650
Connection ~ 10800 7500
Wire Wire Line
	8650 6400 8650 8000
Wire Wire Line
	8600 8000 9450 8000
Wire Wire Line
	8600 8100 8750 8100
Wire Wire Line
	8750 8100 8750 5900
Connection ~ 8750 5900
Wire Wire Line
	8850 8200 8600 8200
Connection ~ 8850 3250
Wire Wire Line
	8950 8300 8600 8300
Connection ~ 8950 2850
Wire Wire Line
	5450 8850 3950 8850
Wire Wire Line
	3950 8550 5550 8550
Wire Wire Line
	4100 8650 3950 8650
Wire Wire Line
	2550 9350 2350 9350
Wire Wire Line
	2350 9200 2550 9200
Wire Wire Line
	3050 8250 2500 8250
Wire Wire Line
	2500 8250 2500 8550
Wire Wire Line
	2500 8550 2550 8550
Wire Wire Line
	2550 8650 1500 8650
Wire Wire Line
	1500 8650 1500 11050
Wire Wire Line
	1500 11050 7350 11050
Wire Wire Line
	6950 10150 6950 11050
Wire Wire Line
	6950 10250 6700 10250
Wire Wire Line
	2550 9050 1800 9050
Wire Wire Line
	1800 9050 1800 10650
Connection ~ 2650 10650
Wire Wire Line
	6950 10150 6700 10150
Connection ~ 6950 10250
Wire Wire Line
	6850 10050 6700 10050
Wire Wire Line
	6700 9950 6850 9950
Wire Wire Line
	7400 8150 7350 8150
Wire Wire Line
	7350 8150 7350 11050
Connection ~ 6950 11050
Wire Wire Line
	6800 8800 9450 8800
Wire Wire Line
	6800 8800 6800 8450
Wire Wire Line
	6800 8450 6750 8450
Wire Wire Line
	9350 7000 9350 8800
Wire Wire Line
	9350 8200 9450 8200
Connection ~ 9350 8800
Wire Wire Line
	9350 7600 9450 7600
Connection ~ 9350 8200
Wire Wire Line
	9350 7000 9450 7000
Connection ~ 9350 7600
Connection ~ 8650 8000
Wire Wire Line
	7350 6800 9450 6800
Connection ~ 7350 6300
Wire Wire Line
	7250 7400 9450 7400
Connection ~ 7250 6500
Wire Notes Line
	17400 -400 17400 12950
Wire Wire Line
	7250 3800 7550 3800
Wire Notes Line
	18300 -350 18300 13000
Wire Wire Line
	4100 8250 4100 8650
Wire Wire Line
	4100 8250 3950 8250
Wire Wire Line
	5550 8350 4100 8350
Connection ~ 4100 8350
Wire Wire Line
	5400 3400 5300 3400
Wire Wire Line
	5300 3400 5300 10100
Wire Wire Line
	5300 6300 5400 6300
Wire Wire Line
	5300 10100 5500 10100
Connection ~ 5300 6300
Wire Wire Line
	10950 2300 10700 2300
Connection ~ 10700 2300
Wire Wire Line
	10650 1950 10700 1950
Wire Wire Line
	9150 2350 8750 2350
Connection ~ 8750 2350
Wire Wire Line
	3950 9050 4600 9050
Wire Wire Line
	4600 7800 4600 10750
Wire Wire Line
	2600 7800 4600 7800
Connection ~ 4600 9050
Wire Wire Line
	2800 5400 2600 5400
Wire Wire Line
	2600 5400 2600 7800
Wire Wire Line
	4050 6100 3700 6100
Wire Wire Line
	3950 7400 3950 7150
Connection ~ 3950 7150
Wire Wire Line
	3950 7550 4100 7550
Wire Wire Line
	4100 7550 4100 6800
Connection ~ 4100 6800
Wire Wire Line
	4050 5200 4050 6100
Wire Wire Line
	4950 5200 4950 6150
Connection ~ 4950 6150
Connection ~ 4650 6050
Connection ~ 4350 5950
Connection ~ 4050 5850
Wire Wire Line
	3750 5200 3750 5750
Connection ~ 3750 5750
Wire Wire Line
	6850 6050 6850 7900
Wire Wire Line
	6850 7900 2100 7900
Wire Wire Line
	2100 7900 2100 8850
Wire Wire Line
	2100 8850 2550 8850
Connection ~ 6850 6050
Wire Wire Line
	3950 8750 4300 8750
Wire Wire Line
	4300 8750 4300 8000
Wire Wire Line
	4300 8000 6950 8000
Wire Wire Line
	6950 8000 6950 2200
Connection ~ 7450 2200
Text Label 12850 900  2    50   ~ 0
RST
Wire Wire Line
	12900 900  12850 900 
Text Label 2400 8750 2    50   ~ 0
RST
Wire Wire Line
	2550 8750 2400 8750
Wire Wire Line
	7100 8600 9450 8600
Wire Wire Line
	7100 3150 7100 8600
Connection ~ 7100 3150
Connection ~ 7100 4200
Wire Wire Line
	7450 2850 7450 2750
Wire Wire Line
	7450 2750 7500 2750
Text GLabel 4100 7700 2    50   Input ~ 0
AEPR
Wire Wire Line
	4100 7700 3950 7700
Text GLabel 2200 7550 0    50   Output Italic 0
BALL_RETURN
Wire Wire Line
	2200 7550 2750 7550
Text GLabel 2150 8950 0    50   Input Italic 0
BALL_RETURN
Wire Wire Line
	2150 8950 2550 8950
Text GLabel 4100 8950 2    50   Output Italic 0
BALL_RETURN_2
Wire Wire Line
	4100 8950 3950 8950
$EndSCHEMATC
